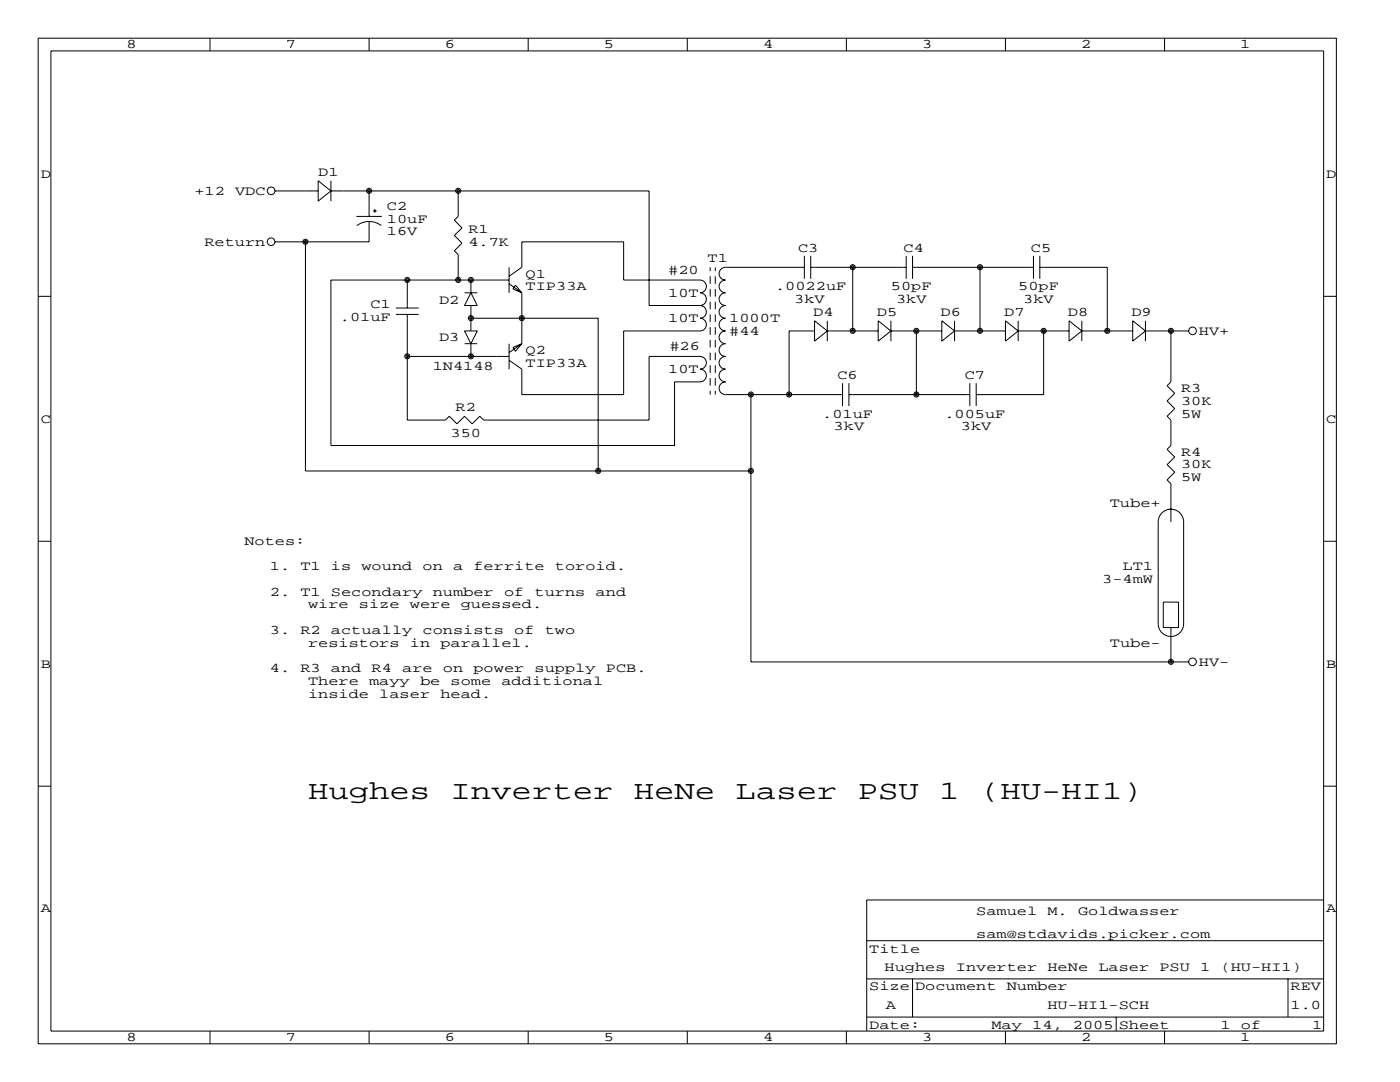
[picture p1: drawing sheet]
<svg xmlns="http://www.w3.org/2000/svg" width="279mm" height="216mm" viewBox="0 0 279 216" stroke-linecap="round" stroke-linejoin="round" font-family="sans-serif">
<g fill="none" stroke="#000" stroke-width=".2">
<path d="M7.6 7.6h259.1v200.7h-259.1zM10.2 10.2h254v195.5h-254zM41.9 7.6v2.6M73.7 7.6v2.6M105.4 7.6v2.6M137.2 7.6v2.6M168.9 7.6v2.6M200.7 7.6v2.6M232.4 7.6v2.6M54.9 38.1h8.6M63.5 36.1l2.5 2-2.5 2zM66 38.1h63.5v22.9h10.2"/>
<path d="M66 36.1v4M73.7 38.1v5.1M91.4 38.1v5.1l-.7 .7 1.5 1.6-1.5 1.5 1.5 1.5-1.5 1.5 .7 .8v5.1M7.6 59.1h2.6M61 48.3v45.7h88.9M71.1 43.2h5.1M71.2 45a4.1 4.1 0 0 1 4.9 0M73.7 44.2v4.1h-18.8M74.4 42.1h.8M74.8 41.7v.8M81.3 55.9v5.6M92.7 58.4h2.5"/>
<path d="M94 58.4l1.2 2.6h-2.5zM94 55.9v2.5M101.6 55.1l2.5-1.8v-5h20.4v7.6h15.2a1.27 1.27 0 0 1 1.3 1.2 1.27 1.27 0 0 1-1.3 1.3 1.27 1.27 0 0 1 1.3 1.3 1.27 1.27 0 0 1-1.3 1.3M101.6 55.9h-35.6v33h68.6v-12.7h5.1a1.27 1.27 0 0 0 1.3-1.3 1.27 1.27 0 0 0-1.3-1.2 1.27 1.27 0 0 0 1.3-1.3 1.27 1.27 0 0 0-1.3-1.3h-10.2v12.7h-33l-.7-.7-1.6 1.5-1.5-1.5-1.5 1.5-1.5-1.5-.8 .7h-7.6v-21.1M101.6 53.3v5.1M101.6 56.6l2.5 1.8M102.9 56.9l1.2 1.5-1.7-.7zM104.1 58.4v10.2M141.7 53.3v.8M141.7 55.1v1.5M141.7 57.7v1.5M142.7 53.3v.8"/>
<path d="M142.7 55.1v1.5M142.7 57.7v1.5M160.5 53.3h-15.7a1.27 1.27 0 0 0-1.3 1.3 1.27 1.27 0 0 0 1.3 1.3 1.27 1.27 0 0 0-1.3 1.3 1.27 1.27 0 0 0 1.3 1.2 1.27 1.27 0 0 0-1.3 1.3 1.27 1.27 0 0 0 1.3 1.3 1.27 1.27 0 0 0-1.3 1.2 1.27 1.27 0 0 0 1.3 1.3 1.27 1.27 0 0 0-1.3 1.3 1.27 1.27 0 0 0 1.3 1.2 1.27 1.27 0 0 0-1.3 1.3 1.27 1.27 0 0 0 1.3 1.3 1.27 1.27 0 0 0-1.3 1.2 1.27 1.27 0 0 0 1.3 1.3 1.27 1.27 0 0 0-1.3 1.3 1.27 1.27 0 0 0 1.3 1.3 1.27 1.27 0 0 0-1.3 1.2 1.27 1.27 0 0 0 1.3 1.3 1.27 1.27 0 0 0-1.3 1.3 1.27 1.27 0 0 0 1.3 1.2h23.3M160.5 51.1v4.5M161.8 53.3h19M161.8 51.1v4.5M170.2 53.3v12.7M180.8 51.1v4.5M182.1 51.1v4.5M182.1 53.3h24.1M195.6 53.3v12.7M206.2 51.1v4.5"/>
<path d="M207.5 53.3h13.5v12.7M207.5 51.1v4.5M264.2 59.1h2.5M79 62.7h4.6M79 61.5h4.6M81.3 71.1h20.3M92.7 66h2.5l-1.2 2.6zM92.7 68.6h2.5M94 63.5h25.4v30.5M94 61v5M94 68.6v2.5M101.6 68.6v5.1"/>
<path d="M102.4 69.3l1.7-.7-1.2 1.5zM104.1 68.6l-2.5 1.8M139.7 61a1.27 1.27 0 0 1 1.3 1.2 1.27 1.27 0 0 1-1.3 1.3 1.27 1.27 0 0 1 1.3 1.3 1.27 1.27 0 0 1-1.3 1.2h-15.2v12.7h-20.4v-5l-2.5-1.8M141.7 60.2v1.5M141.7 62.7v1.6M141.7 65.3v1.5M141.7 67.8v1.5M141.7 70.4v1.5M141.7 72.9v1.5M141.7 75.4v1.6M141.7 78v.7M142.7 60.2v1.5"/>
<path d="M142.7 62.7v1.6M142.7 65.3v1.5M142.7 67.8v1.5M142.7 70.4v1.5M142.7 72.9v1.5M142.7 75.4v1.6M142.7 78v.7M149.9 78.7v53.4h87.3M162.6 66h-5.1v12.7M162.6 64l2.5 2-2.5 2.1zM165.1 66h10.2M165.1 64v4.1"/>
<path d="M168.1 76.5v4.5M169.4 78.7h24.1M169.4 76.5v4.5M175.3 64l2.5 2-2.5 2.1zM177.8 66h10.2M177.8 64v4.1M182.9 66v12.7M188 64l2.5 2-2.5 2.1zM190.5 66h10.2M190.5 64v4.1M193.5 76.5v4.5M194.8 76.5v4.5"/>
<path d="M200.7 64l2.5 2-2.5 2.1zM203.2 66h10.2M203.2 64v4.1M208.3 66v12.7h-13.5M213.4 64l2.5 2-2.5 2.1zM215.9 66h10.2M215.9 64v4.1M226.1 64l2.5 2-2.5 2.1zM228.6 66h8.6M228.6 64v4.1M233.7 66v10.2l-.8 .8 1.5 1.5-1.5 1.5 1.5 1.5-1.5 1.6 .8 .7v5.1l-.8 .8 1.5 1.5-1.5 1.5 1.5 1.5-1.5 1.6 .8 .7v7.6M7.6 108h2.6"/>
<path d="M232.1 102.2a2.54 2.54 0 0 1 2.7-.3 2.54 2.54 0 0 1 1.4 2.2v20.4a2.54 2.54 0 0 1-2.5 2.5 2.54 2.54 0 0 1-2.6-2.5v-20.4a2.54 2.54 0 0 1 1-1.9zM233.4 101.6h.5M264.2 108h2.5M232.2 120.1h3v5.1h-3zM233.7 125.2v6.9M7.6 156.9h2.6M264.2 156.9h2.5M264.2 179.6h-91.2v26.1M173 195.3h91.2M173 187.7h91.2M182.1 195.3v7.6M257 195.3v7.6"/>
<path d="M41.9 205.7v2.6M73.7 205.7v2.6M105.4 205.7v2.6M137.2 205.7v2.6M168.9 205.7v2.6M173 202.9h91.2M200.7 205.7v2.6M222.8 202.9v2.8M232.4 205.7v2.6"/>
<circle cx="54.1" cy="38.1" r=".76"/>
<circle cx="73.7" cy="38.1" r=".51"/>
<circle cx="73.7" cy="38.1" r=".25"/>
<circle cx="91.4" cy="38.1" r=".51"/>
<circle cx="91.4" cy="38.1" r=".25"/>
<circle cx="54.1" cy="48.2" r=".76"/>
<circle cx="61" cy="48.2" r=".51"/>
<circle cx="61" cy="48.2" r=".25"/>
<circle cx="81.3" cy="55.9" r=".51"/>
<circle cx="81.3" cy="55.9" r=".25"/>
<circle cx="91.4" cy="55.9" r=".51"/>
<circle cx="91.4" cy="55.9" r=".25"/>
<circle cx="94" cy="55.9" r=".51"/>
<circle cx="94" cy="55.9" r=".25"/>
<circle cx="170.2" cy="53.3" r=".51"/>
<circle cx="170.2" cy="53.3" r=".25"/>
<circle cx="195.6" cy="53.3" r=".51"/>
<circle cx="195.6" cy="53.3" r=".25"/>
<circle cx="81.3" cy="71.1" r=".51"/>
<circle cx="81.3" cy="71.1" r=".25"/>
<circle cx="94" cy="63.5" r=".51"/>
<circle cx="94" cy="71.1" r=".51"/>
<circle cx="94" cy="63.5" r=".25"/>
<circle cx="94" cy="71.1" r=".25"/>
<circle cx="104.1" cy="63.5" r=".51"/>
<circle cx="104.1" cy="63.5" r=".25"/>
<circle cx="149.9" cy="78.7" r=".51"/>
<circle cx="149.9" cy="78.7" r=".25"/>
<circle cx="157.5" cy="78.7" r=".51"/>
<circle cx="157.5" cy="78.7" r=".25"/>
<circle cx="170.2" cy="66" r=".51"/>
<circle cx="170.2" cy="66" r=".25"/>
<circle cx="182.9" cy="78.7" r=".51"/>
<circle cx="182.9" cy="66" r=".51"/>
<circle cx="182.9" cy="78.7" r=".25"/>
<circle cx="182.9" cy="66" r=".25"/>
<circle cx="195.6" cy="66" r=".51"/>
<circle cx="195.6" cy="66" r=".25"/>
<circle cx="208.3" cy="66" r=".51"/>
<circle cx="208.3" cy="66" r=".25"/>
<circle cx="221" cy="66" r=".51"/>
<circle cx="221" cy="66" r=".25"/>
<circle cx="233.7" cy="66" r=".51"/>
<circle cx="233.7" cy="66" r=".25"/>
<circle cx="238" cy="66" r=".76"/>
<circle cx="119.4" cy="94" r=".51"/>
<circle cx="119.4" cy="94" r=".25"/>
<circle cx="149.9" cy="94" r=".51"/>
<circle cx="149.9" cy="94" r=".25"/>
<circle cx="233.7" cy="132.1" r=".51"/>
<circle cx="233.7" cy="132.1" r=".25"/>
<circle cx="238" cy="132.1" r=".76"/>
</g>
<g font-size="5.3">
<text x="61.5" y="159.5">Hughes</text>
<text x="89.9" y="159.5">Inverter</text>
<text x="126.5" y="159.5">HeNe</text>
<text x="146.8" y="159.5">Laser</text>
<text x="171.2" y="159.5">PSU</text>
<text x="187.5" y="159.5">1</text>
<text x="195.6" y="159.5">(HU-HI1)</text>
</g>
<g font-size="2.6">
<text x="25.3" y="9.7">8</text>
<text x="57" y="9.7">7</text>
<text x="88.8" y="9.7">6</text>
<text x="120.5" y="9.7">5</text>
<text x="152.3" y="9.7">4</text>
<text x="184" y="9.7">3</text>
<text x="215.8" y="9.7">2</text>
<text x="247.5" y="9.7">1</text>
<text x="8.1" y="35.5">D</text>
<text x="63.5" y="35.1">D1</text>
<text x="264.7" y="35.5">D</text>
<text x="38.8" y="38.9">+12</text>
<text x="46.9" y="38.9">VDC</text>
<text x="77.2" y="41.9">C2</text>
<text x="77.2" y="44.4">10uF</text>
<text x="77.2" y="47">16V</text>
<text x="93.5" y="46.5">R1</text>
<text x="40.8" y="49">Return</text>
<text x="93.5" y="49">4.7K</text>
<text x="141.2" y="52.3">T1</text>
<text x="159.3" y="50.3">C3</text>
<text x="180.3" y="50.3">C4</text>
<text x="205.7" y="50.3">C5</text>
<text x="104.9" y="55.4">Q1</text>
<text x="104.9" y="57.9">TIP33A</text>
<text x="133.3" y="59.2">10T</text>
<text x="133.3" y="54.6">#20</text>
<text x="154.7" y="57.9">.0022uF</text>
<text x="177.8" y="57.9">50pF</text>
<text x="203.2" y="57.9">50pF</text>
<text x="67.8" y="64">.01uF</text>
<text x="73.9" y="61.5">C1</text>
<text x="87.6" y="60.7">D2</text>
<text x="133.3" y="64.3">10T</text>
<text x="145.5" y="64.3">1000T</text>
<text x="158.5" y="60.5">3kV</text>
<text x="162.3" y="63">D4</text>
<text x="175" y="63">D5</text>
<text x="178.8" y="60.5">3kV</text>
<text x="187.7" y="63">D6</text>
<text x="200.4" y="63">D7</text>
<text x="204.2" y="60.5">3kV</text>
<text x="213.1" y="63">D8</text>
<text x="225.8" y="63">D9</text>
<text x="87.6" y="68.1">D3</text>
<text x="104.9" y="70.6">Q2</text>
<text x="133.6" y="69.9">#26</text>
<text x="145.5" y="66.8">#44</text>
<text x="239.3" y="66.8">HV+</text>
<text x="86.4" y="73.9">1N4148</text>
<text x="104.9" y="73.2">TIP33A</text>
<text x="133.3" y="74.4">10T</text>
<text x="167.1" y="75.7">C6</text>
<text x="192.5" y="75.7">C7</text>
<text x="90.9" y="82">R2</text>
<text x="164.1" y="83.3">.01uF</text>
<text x="188.5" y="83.3">.005uF</text>
<text x="235.7" y="78.2">R3</text>
<text x="235.7" y="80.8">30K</text>
<text x="235.7" y="83.3">5W</text>
<text x="8.1" y="84.3">C</text>
<text x="89.9" y="87.1">350</text>
<text x="166.4" y="85.9">3kV</text>
<text x="191.8" y="85.9">3kV</text>
<text x="264.7" y="84.3">C</text>
<text x="235.7" y="90.9">R4</text>
<text x="235.7" y="93.5">30K</text>
<text x="221.5" y="101.1">Tube+</text>
<text x="235.7" y="96">5W</text>
<text x="48.8" y="108.7">Notes:</text>
<text x="53.8" y="113.8">1.</text>
<text x="59.9" y="113.8">T1</text>
<text x="66" y="113.8">is</text>
<text x="72.1" y="113.8">wound</text>
<text x="84.3" y="113.8">on</text>
<text x="90.4" y="113.8">a</text>
<text x="94.5" y="113.8">ferrite</text>
<text x="110.7" y="113.8">toroid.</text>
<text x="224" y="113.8">LT1</text>
<text x="53.8" y="118.9">2.</text>
<text x="59.9" y="118.9">T1</text>
<text x="66" y="118.9">Secondary</text>
<text x="86.4" y="118.9">number</text>
<text x="100.6" y="118.9">of</text>
<text x="106.7" y="118.9">turns</text>
<text x="118.9" y="118.9">and</text>
<text x="220" y="116.3">3-4mW</text>
<text x="61.5" y="121.4">wire</text>
<text x="71.6" y="121.4">size</text>
<text x="81.8" y="121.4">were</text>
<text x="91.9" y="121.4">guessed.</text>
<text x="53.8" y="126.5">3.</text>
<text x="59.9" y="126.5">R2</text>
<text x="61.5" y="129">resistors</text>
<text x="66" y="126.5">actually</text>
<text x="81.8" y="129">in</text>
<text x="84.3" y="126.5">consists</text>
<text x="87.9" y="129">parallel.</text>
<text x="102.6" y="126.5">of</text>
<text x="108.7" y="126.5">two</text>
<text x="221.5" y="129">Tube-</text>
<text x="8.1" y="133.2">B</text>
<text x="53.8" y="134.1">4.</text>
<text x="59.9" y="134.1">R3</text>
<text x="61.5" y="136.7">There</text>
<text x="66" y="134.1">and</text>
<text x="73.7" y="136.7">mayy</text>
<text x="74.2" y="134.1">R4</text>
<text x="80.3" y="134.1">are</text>
<text x="83.8" y="136.7">be</text>
<text x="88.4" y="134.1">on</text>
<text x="89.9" y="136.7">some</text>
<text x="94.5" y="134.1">power</text>
<text x="100.1" y="136.7">additional</text>
<text x="106.7" y="134.1">supply</text>
<text x="120.9" y="134.1">PCB.</text>
<text x="239.3" y="132.8">HV-</text>
<text x="264.7" y="133.2">B</text>
<text x="61.5" y="139.2">inside</text>
<text x="75.7" y="139.2">laser</text>
<text x="87.9" y="139.2">head.</text>
<text x="8.1" y="182.1">A</text>
<text x="194.8" y="182.6">Samuel</text>
<text x="209" y="182.6">M.</text>
<text x="215.1" y="182.6">Goldwasser</text>
<text x="264.7" y="182.1">A</text>
<text x="173.5" y="190.2">Title</text>
<text x="194.8" y="187.2">sam@stdavids.picker.com</text>
<text x="173.5" y="197.6">Size Document</text>
<text x="176.5" y="193.8">Hughes</text>
<text x="190.8" y="193.8">Inverter</text>
<text x="200.9" y="197.6">Number</text>
<text x="209" y="193.8">HeNe</text>
<text x="219.2" y="193.8">Laser</text>
<text x="231.4" y="193.8">PSU</text>
<text x="239.5" y="193.8">1</text>
<text x="243.6" y="193.8">(HU-HI1)</text>
<text x="257.6" y="197.6">REV</text>
<text x="176.8" y="201.4">A</text>
<text x="209" y="201.4">HU-HI1-SCH</text>
<text x="257.6" y="201.4">1.0</text>
<text x="25.3" y="207.8">8</text>
<text x="57" y="207.8">7</text>
<text x="88.8" y="207.8">6</text>
<text x="120.5" y="207.8">5</text>
<text x="152.3" y="207.8">4</text>
<text x="173.5" y="205.2">Date:</text>
<text x="184" y="207.8">3</text>
<text x="197.9" y="205.2">May</text>
<text x="206" y="205.2">14,</text>
<text x="214.1" y="205.2">2005 Sheet</text>
<text x="215.8" y="207.8">2</text>
<text x="243.6" y="205.2">1</text>
<text x="247.5" y="207.8">1</text>
<text x="247.7" y="205.2">of</text>
<text x="261.9" y="205.2">1</text>
</g>
</svg>
